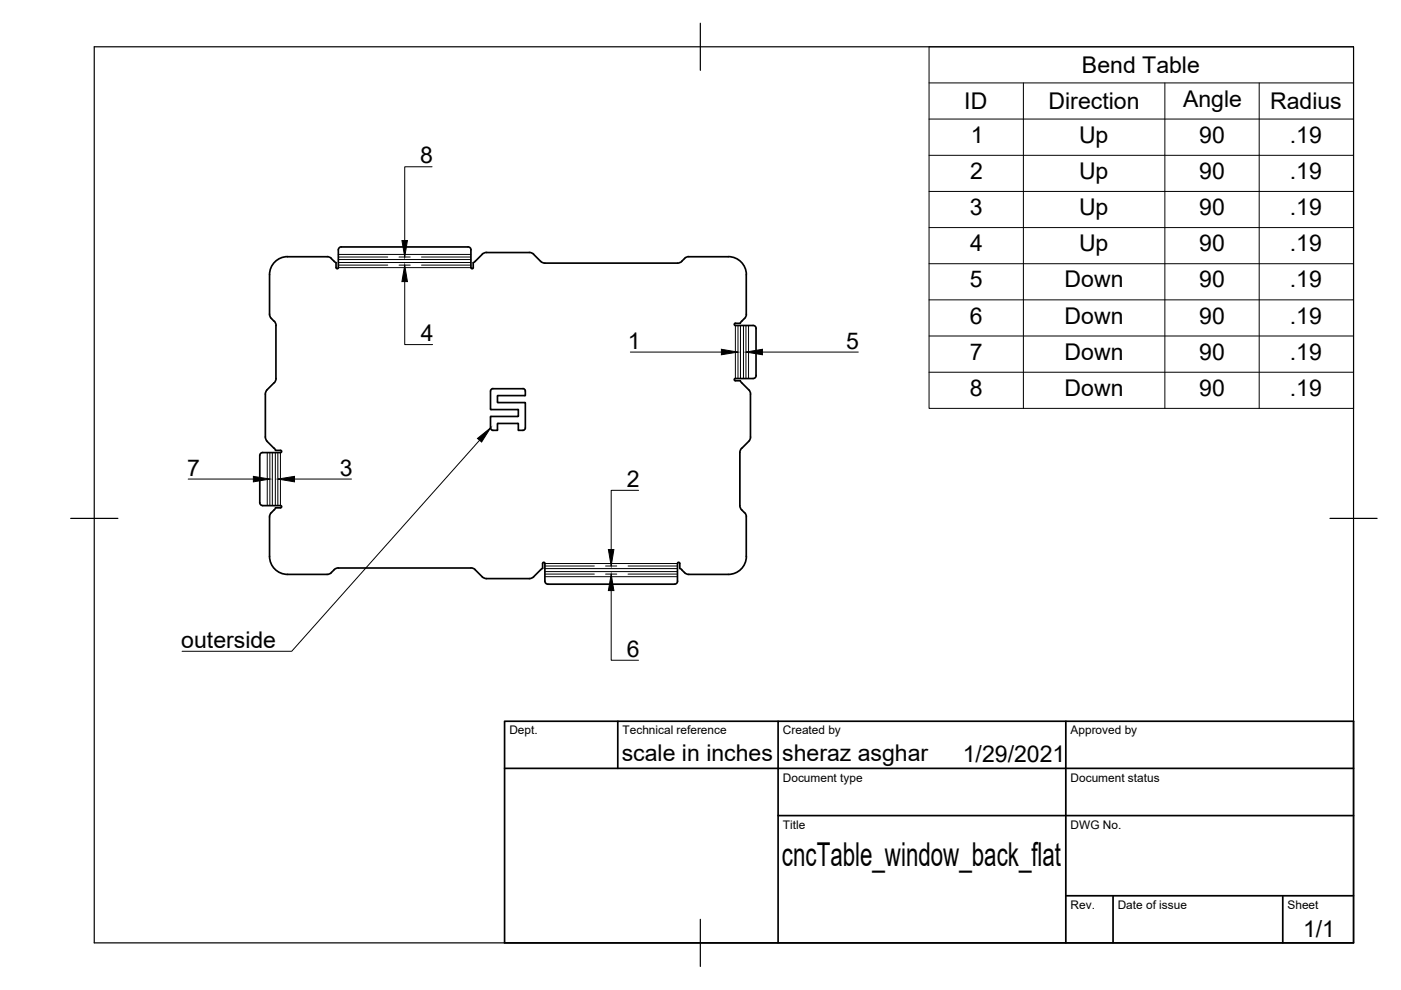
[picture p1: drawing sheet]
<svg xmlns="http://www.w3.org/2000/svg" width="297mm" height="210mm" viewBox="0 0 297 210" stroke-linecap="round" stroke-linejoin="round" font-family="sans-serif">
<!-- layer: Visible -->
<g fill="none" stroke="#000" stroke-width=".36">
<path d="M70.2 54.8l.6 .6M70.3 54.8l-.9-.4h-8.4a3.8 3.8 0 0 0-3.9 3.8v8.4l.4 .9a1.88 1.88 0 0 1 1 1.5v11.5l-.3 .7-1.6 1.4M70.8 55.4l.5 .3-.1 1M71.3 56.7l.2 .3 .3-.3M72.4 52.4h26.8M72.4 52.3a.65 .65 0 0 0-.7 .7v3.7M99.2 52.3a.65 .65 0 0 1 .7 .7l-.1 3.7 .3 .3 .3-.3-.1-1 2.1-2 .5-.2h9.6l.6 .4M113.1 53.9l1.5 1.5M114.6 55.4l.9 .4h28.4a2.47 2.47 0 0 0 1.4-1.2l.5-.2h8.6a3.8 3.8 0 0 1 3.8 3.8v8.7a2.3 2.3 0 0 1-1.1 1.3l-.1 .4h-1.2v.3l3.9 .1a.65 .65 0 0 1 .6 .6M160.3 69.7v9.9M160.3 79.6a.65 .65 0 0 1-.6 .7h-3.8l-.2 .2 .2 .2h1.1l1.9 2.1 .2 .5v9.6l-.3 .7-1.6 1.5M56.6 93.6l1.5 1.5"/>
<path d="M56.6 82.6l-.3 .9v9.2l.3 .9M58.2 95l.2 .5M58.4 95.5h1.1M59.5 95.5l.2 .2-.2 .3-3.8-.1a.65 .65 0 0 0-.6 .7v10M104.5 82.4h6.4M104.5 82.4l-.4 .2-.1 .3v3.9l5.9 .1M105.6 89.8h4.2l.1 1.4M105.6 85.4h5.8v5.3l-.3 .5h-1.2M105.6 83.9v1.4M109.8 88.3h-5.8v2.4l.3 .5h1.2l.1-1.4M109.9 86.9l-.1 1.4M110.9 82.4l.4 .2v1.3h-5.7"/>
<path d="M157.2 95l-.3 1v11.2l.2 .7 .7 .8M55.1 106.6a.65 .65 0 0 0 .6 .6l3.9 .1 .1 .1-.2 .3h-1.1l-.9 1M57.1 109.6l.1 8.4a3.8 3.8 0 0 0 3.8 3.8h8.3l1-.4M57.5 108.7l-.4 .9M157.9 108.7l.3 .9M158.2 109.6v8.4a3.8 3.8 0 0 1-3.8 3.8h-8.4l-.9-.4M70.8 120.8l-.6 .6M71.7 120.4h28.2l.7 .2 1.7 1.7M71.7 120.4l-.9 .4M102.3 122.3l.9 .4h9l.9-.4M114.6 120.8l-1.5 1.5M115 120.5v-1l.3-.3 .2 .3v3.7a.65 .65 0 0 0 .7 .7h26.8a.65 .65 0 0 0 .7-.7l-.1-3.7 .3-.3 .2 .3v1"/>
<path d="M115.1 120.5l-.5 .3M144.1 120.5l1 .9"/>
</g>
<!-- layer: Center Lines -->
<g fill="none" stroke="#000" stroke-width=".21">
<path d="M71.7 54.5h10.5M71.7 56.2h10.5M84.6 54.5h2.4M84.6 56.2h2.4M89.4 54.5h10.4M89.4 56.2h10.4M156.5 69v11.3M158.2 69v11.3M57.2 96v11.2M58.9 96v11.2M115.5 121.7h10.5M115.5 120h10.5"/>
<path d="M128.4 121.7h2.4M128.4 120h2.4M133.2 121.7h10.4M133.2 120h10.4"/>
</g>
<!-- layer: Visible Narrow -->
<g fill="none" stroke="#000" stroke-width=".21">
<path d="M71.7 53.9h28.1M71.7 55h28.1M71.7 55.7h28.1M71.7 56.7h28.1M155.9 69v11.3M157 69v11.3M157.6 69v11.3M158.7 69v11.3M56.7 96v11.2M57.7 96v11.2M58.4 96v11.2M59.5 96v11.2"/>
<path d="M115.5 119.5h28.1M115.5 122.3h28.1M115.5 121.2h28.1M115.5 120.6h28.1"/>
</g>
<!-- layer: Border -->
<path d="M20 9.9h267v190h-267zM148.5 4.9v10M15 109.9h10M282 109.9h10M148.5 194.9v10" fill="none" stroke="#000" stroke-width=".25"/>
<!-- layer: TitleBlock -->
<path d="M107 152.9h180v47h-180zM131 152.9v10M165 152.9v47M226 152.9v47M107 162.9h180M165 172.9h122M226 189.9h61M236 189.9v10M272 189.9v10" fill="none" stroke="#000" stroke-width=".36"/>
<!-- layer: BOM -->
<g fill="none" stroke="#000" stroke-width=".21">
<path d="M197 9.9h90v76.7h-90zM197 17.6h90M217 17.6v69M247 17.6v69M267 17.6v69M91.6 35.4h-5.8v15.6M197 25.2h90M197 32.9h90M85.8 59.7v13.4h5.9M197 40.6h90M197 48.3h90M197 55.9h90"/>
<path d="M133.6 74.6h19.4M161.6 74.6h20.4M197 63.6h90M197 71.2h90M197 78.9h90M39.9 101.6h13.8M62.4 101.6h12.1M135.4 104h-5.8v12.5M129.6 125.2v14.8h5.8"/>
</g>
<path d="M85.8 56.2l.6 3.5h-1.2zM85.2 51h1.2l-.6 3.5zM153 74.1l3.4 .5-3.4 .6zM158.2 74.6l3.4-.5v1.1zM53.7 101l3.5 .6-3.5 .6zM58.9 101.6l3.5-.6v1.2zM129 116.5h1.2l-.6 3.5zM129.6 121.7l.6 3.5h-1.2z" fill="#000" stroke="#000" stroke-width=".21"/>
<!-- layer: Annotations -->
<path d="M101.2 93l2.8-2.3-1.9 3z" fill="#000" stroke="#000" stroke-width=".21"/>
<path d="M101.7 93.3l-39.9 44.8h-23.2" fill="none" stroke="#000" stroke-width=".21"/>
<text font-size="7" x="165.8" y="183.5">cncTable_window_back_flat</text>
<g font-size="4.9">
<text x="229.4" y="15.5">Bend Table</text>
<text x="204.4" y="23.2">ID</text>
<text x="222.3" y="23.1">Direction</text>
<text x="250.8" y="22.7">Angle</text>
<text x="269.3" y="23.1">Radius</text>
<text x="89.1" y="34.7">8</text>
<text x="205.8" y="30.3">1</text>
<text x="228.8" y="30.3">Up</text>
<text x="254.3" y="30.3">90</text>
<text x="273.5" y="30.3">.19</text>
<text x="205.7" y="37.9">2</text>
<text x="228.8" y="37.9">Up</text>
<text x="254.3" y="37.9">90</text>
<text x="273.5" y="37.9">.19</text>
<text x="205.6" y="45.6">3</text>
<text x="228.8" y="45.6">Up</text>
<text x="254.3" y="45.6">90</text>
<text x="273.5" y="45.6">.19</text>
<text x="205.7" y="53.2">4</text>
<text x="228.8" y="53.2">Up</text>
<text x="254.3" y="53.3">90</text>
<text x="273.5" y="53.3">.19</text>
<text x="205.6" y="60.9">5</text>
<text x="225.7" y="60.9">Down</text>
<text x="254.3" y="60.9">90</text>
<text x="273.5" y="60.9">.19</text>
<text x="205.6" y="68.6">6</text>
<text x="225.7" y="68.6">Down</text>
<text x="254.3" y="68.6">90</text>
<text x="273.5" y="68.6">.19</text>
<text x="89.2" y="72.4">4</text>
<text x="133.1" y="73.9">1</text>
<text x="179.4" y="73.9">5</text>
<text x="205.6" y="76.3">7</text>
<text x="225.7" y="76.3">Down</text>
<text x="254.3" y="76.3">90</text>
<text x="273.5" y="76.3">.19</text>
<text x="205.6" y="83.9">8</text>
<text x="225.7" y="83.9">Down</text>
<text x="254.3" y="83.9">90</text>
<text x="273.5" y="83.9">.19</text>
<text x="39.7" y="100.9">7</text>
<text x="72" y="100.9">3</text>
<text x="132.9" y="103.3">2</text>
<text x="38.4" y="137.4">outerside</text>
<text x="132.9" y="139.3">6</text>
<text x="131.8" y="161.4">scale in inches</text>
<text x="165.8" y="161.4">sheraz asghar</text>
<text x="204.1" y="161.5">1/29/2021</text>
<text x="276.3" y="198.6">1/1</text>
</g>
<g font-size="2.5">
<text x="108" y="155.7">Dept.</text>
<text x="132" y="155.7">Technical reference</text>
<text x="166" y="155.7">Created by</text>
<text x="227" y="155.7">Approved by</text>
<text x="166" y="165.7">Document type</text>
<text x="227" y="165.7">Document status</text>
<text x="166" y="175.7">Title</text>
<text x="227" y="175.7">DWG No.</text>
<text x="227" y="192.7">Rev.</text>
<text x="237" y="192.7">Date of issue</text>
<text x="273" y="192.7">Sheet</text>
</g>
</svg>
